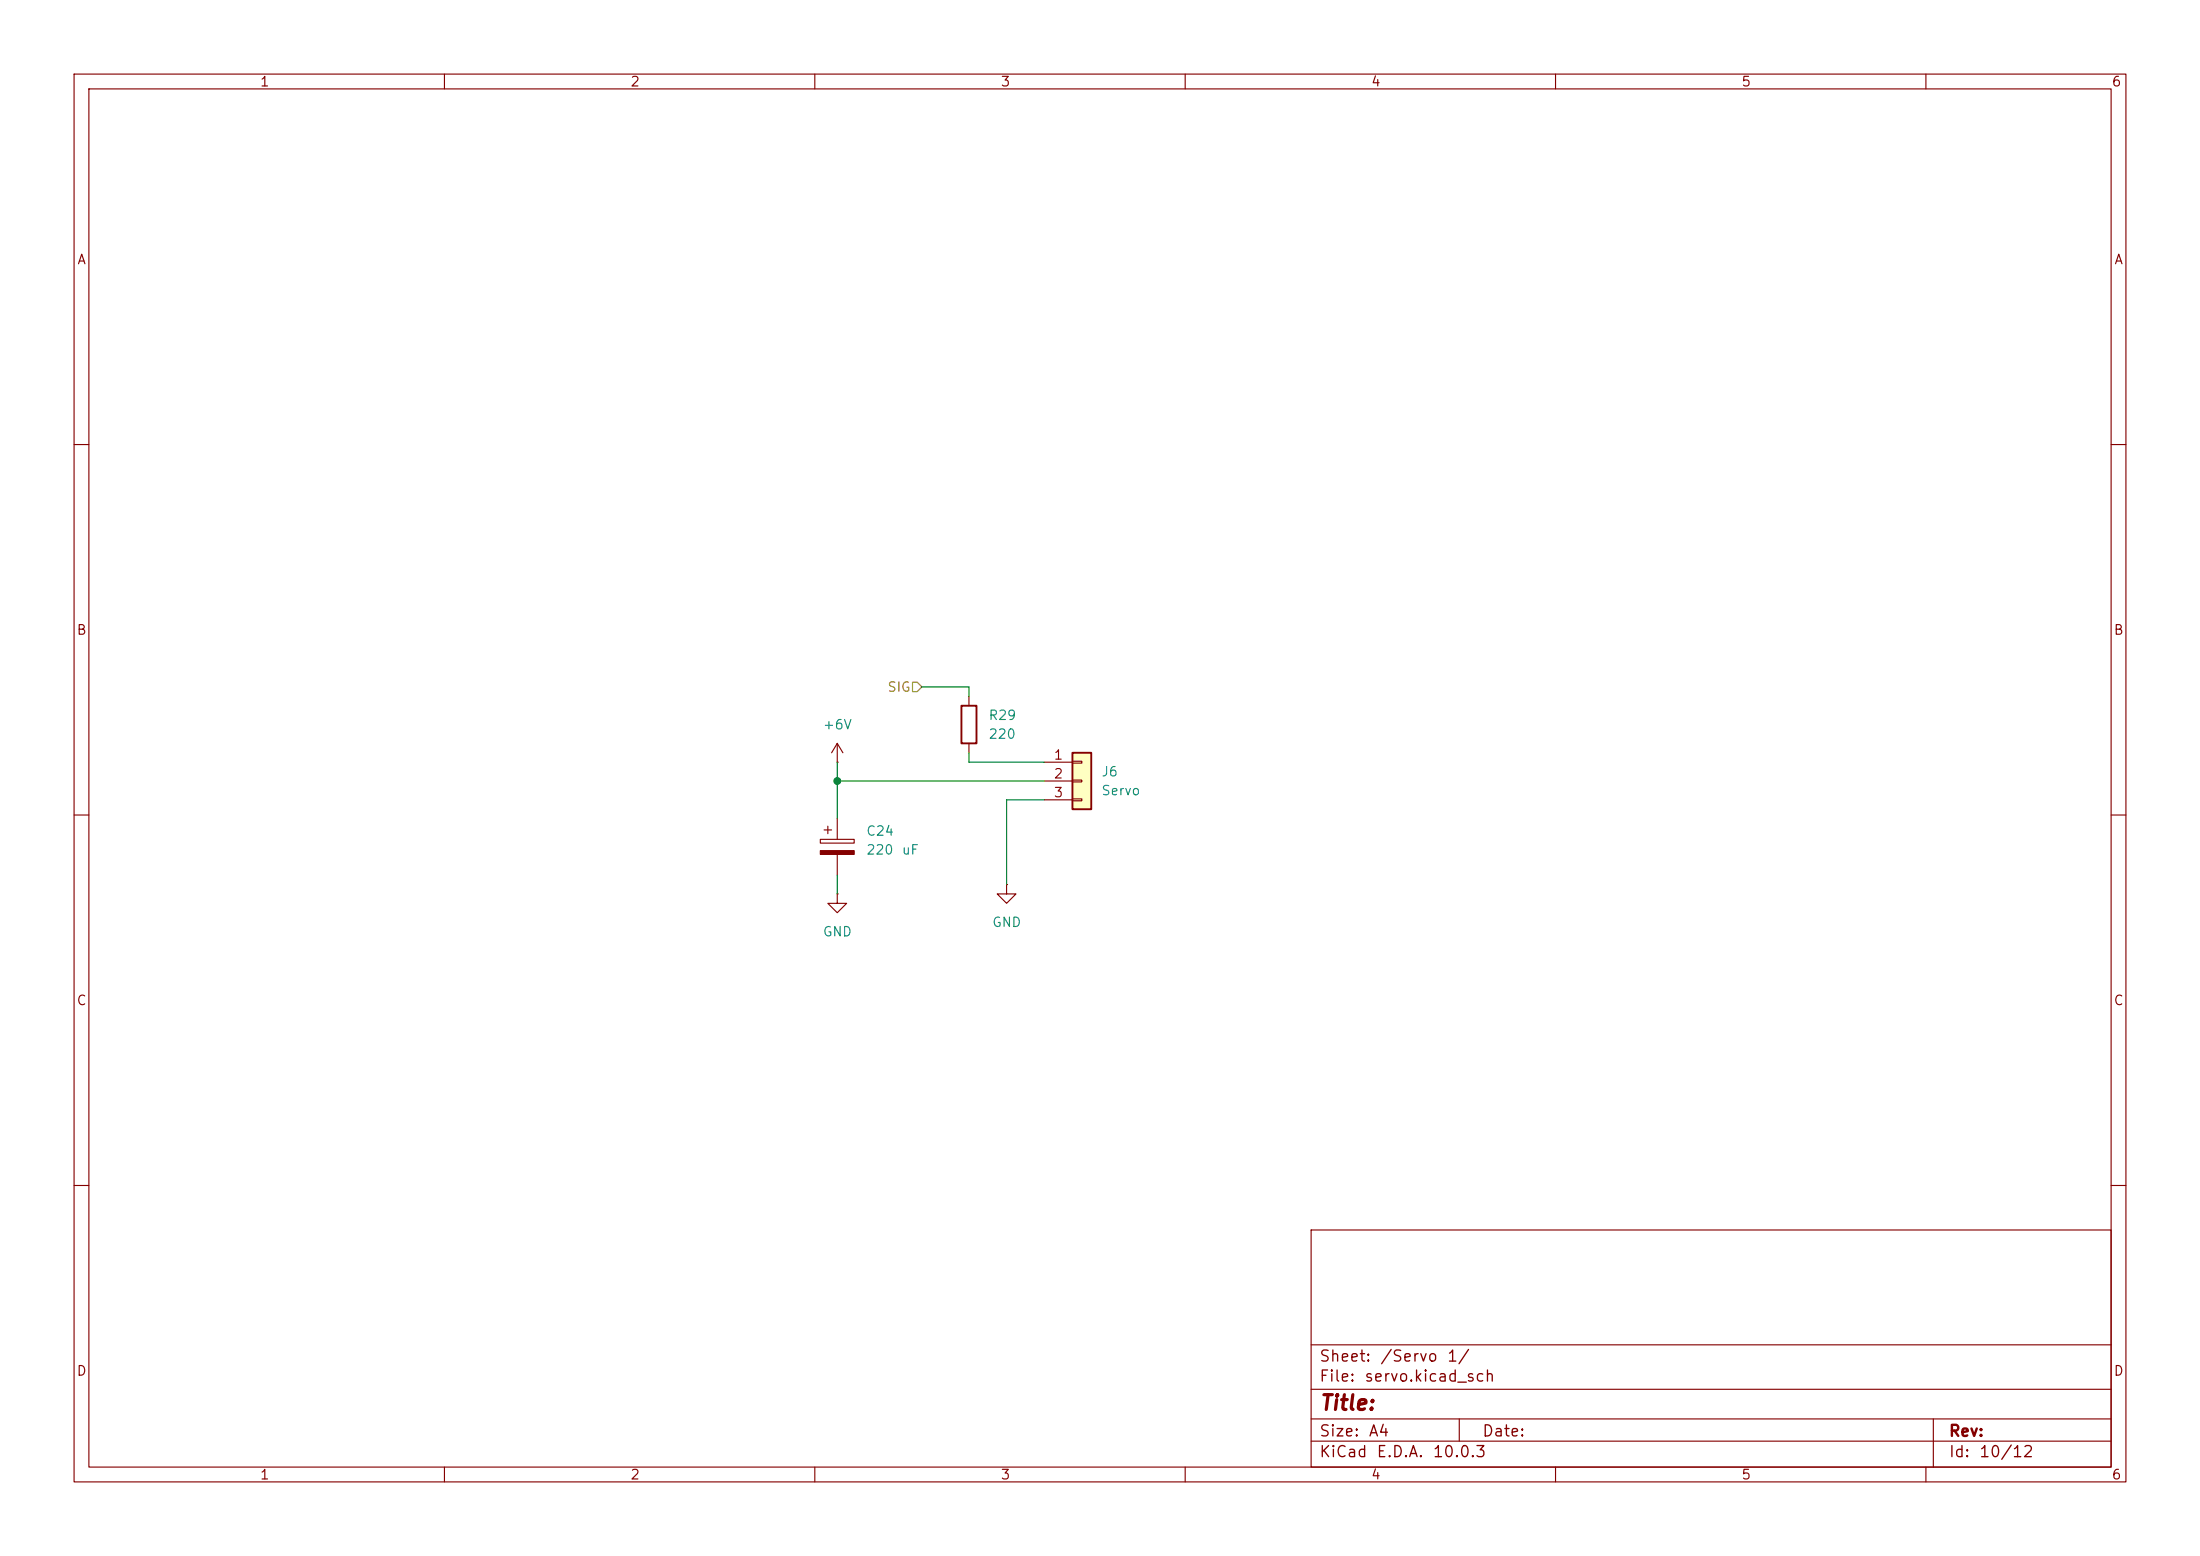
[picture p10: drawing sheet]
<svg xmlns="http://www.w3.org/2000/svg" width="297mm" height="210mm" viewBox="0 0 297 210" stroke-linecap="round" stroke-linejoin="round" font-family="sans-serif">
<g fill="none" stroke="#840000" stroke-width=".15">
<path d="M10 10h277v190h-277zM12 12h273v186h-273zM60 10v2M110 10v2M160 10v2M210 10v2M260 10v2M10 60h2M285 60h2M10 110h2M285 110h2M10 160h2"/>
<path d="M177 166h108v32h-108zM285 160h2M60 198v2M110 198v2M160 198v2M177 194.5h108M177 191.5h108M177 187.5h108M177 181.5h108M197 191.5v3M210 198v2M260 198v2"/>
<path d="M261 191.5v6.5"/>
</g>
<path d="M144.8 101.6h2.5v7.6h-2.5z" fill="#ffffc2"/>
<path d="M129.8 95.3h2v5h-2zM144.8 101.6h2.5v7.6h-2.5z" fill="none" stroke="#840000" stroke-width=".25"/>
<g fill="none" stroke="#840000" stroke-width=".15">
<path d="M130.8 94v1.3M110.7 113.3h4.6v.5h-4.6zM111.3 112h1M111.8 111.5v1M113 102.9h.1M113 100.3l-.7 1.3M113 100.3l.8 1.3M113 100.3v2.6M113 110.5v2.8M113 115.3v2.8M130.8 100.3v1.3M135.9 119.4v1.3h1.3l-1.3 1.2-1.3-1.2h1.3"/>
<path d="M135.9 119.4h.1M141 102.9h3.8M141 105.4h3.8M141 108h3.8M144.8 102.7h1.2v.3h-1.2zM144.8 105.3h1.2v.2h-1.2zM144.8 107.8h1.2v.3h-1.2zM113 120.7v1.2h1.3l-1.3 1.3-1.2-1.3h1.2M113 120.7h.1"/>
</g>
<path d="M110.7 114.8h4.6v.5h-4.6z" fill="#840000" stroke="#840000" stroke-width=".15"/>
<path d="M123.2 92.1h.6l.7 .6-.7 .6h-.6z" fill="none" stroke="#848400" stroke-width=".15"/>
<path d="M124.5 92.7h6.3v1.3M113 105.4h28M113 102.9v7.6M113 118.1v2.6M130.8 101.6v1.3h10.2M141 108h-5.1v11.4" fill="none" stroke="#008400" stroke-width=".15"/>
<circle cx="113" cy="105.4" r=".46" fill="#008400" stroke="#008400" stroke-width=".14"/>
<text font-size="2" fill="#840000" x="178" y="190.8">Title:</text>
<g font-size="1.5" fill="#840000">
<text x="178" y="184.2">Sheet:</text>
<text x="186.2" y="184.2">/Servo</text>
<text x="195.2" y="184.2">1/</text>
<text x="178" y="186.9">File:</text>
<text x="184.1" y="186.9">servo.kicad_sch</text>
<text x="178" y="197.1">KiCad</text>
<text x="178" y="194.3">Size:</text>
<text x="184.7" y="194.3">A4</text>
<text x="185.7" y="197.1">E.D.A.</text>
<text x="193.3" y="197.1">10.0.3</text>
<text x="200" y="194.3">Date:</text>
<text x="263" y="194.3">Rev:</text>
<text x="263" y="197.1">Id:</text>
<text x="267.1" y="197.1">10/12</text>
</g>
<g font-size="1.3" fill="#840000">
<text x="35" y="12">1</text>
<text x="85" y="12">2</text>
<text x="135" y="12">3</text>
<text x="185" y="12">4</text>
<text x="235" y="12">5</text>
<text x="285" y="12">6</text>
<text x="10.3" y="36">A</text>
<text x="285.3" y="36">A</text>
<text x="10.3" y="86">B</text>
<text x="285.3" y="86">B</text>
<text x="142.2" y="102.8">1</text>
<text x="142.2" y="105.4">2</text>
<text x="142.2" y="107.9">3</text>
<text x="10.3" y="136">C</text>
<text x="285.3" y="136">C</text>
<text x="10.3" y="186">D</text>
<text x="285.3" y="186">D</text>
<text x="35" y="200">1</text>
<text x="85" y="200">2</text>
<text x="135" y="200">3</text>
<text x="185" y="200">4</text>
<text x="235" y="200">5</text>
<text x="285" y="200">6</text>
</g>
<text font-size="1.3" fill="#848400" x="119.7" y="93.7">SIG</text>
<g font-size="1.3" fill="#008484">
<text x="111" y="98.8">+6V</text>
<text x="133.4" y="100">220</text>
<text x="133.4" y="97.5">R29</text>
<text x="148.6" y="105.1">J6</text>
<text x="148.6" y="107.7">Servo</text>
<text x="116.8" y="113.1">C24</text>
<text x="116.8" y="115.7">220</text>
<text x="121.6" y="115.7">uF</text>
<text x="133.9" y="125.4">GND</text>
<text x="111" y="126.7">GND</text>
</g>
</svg>
